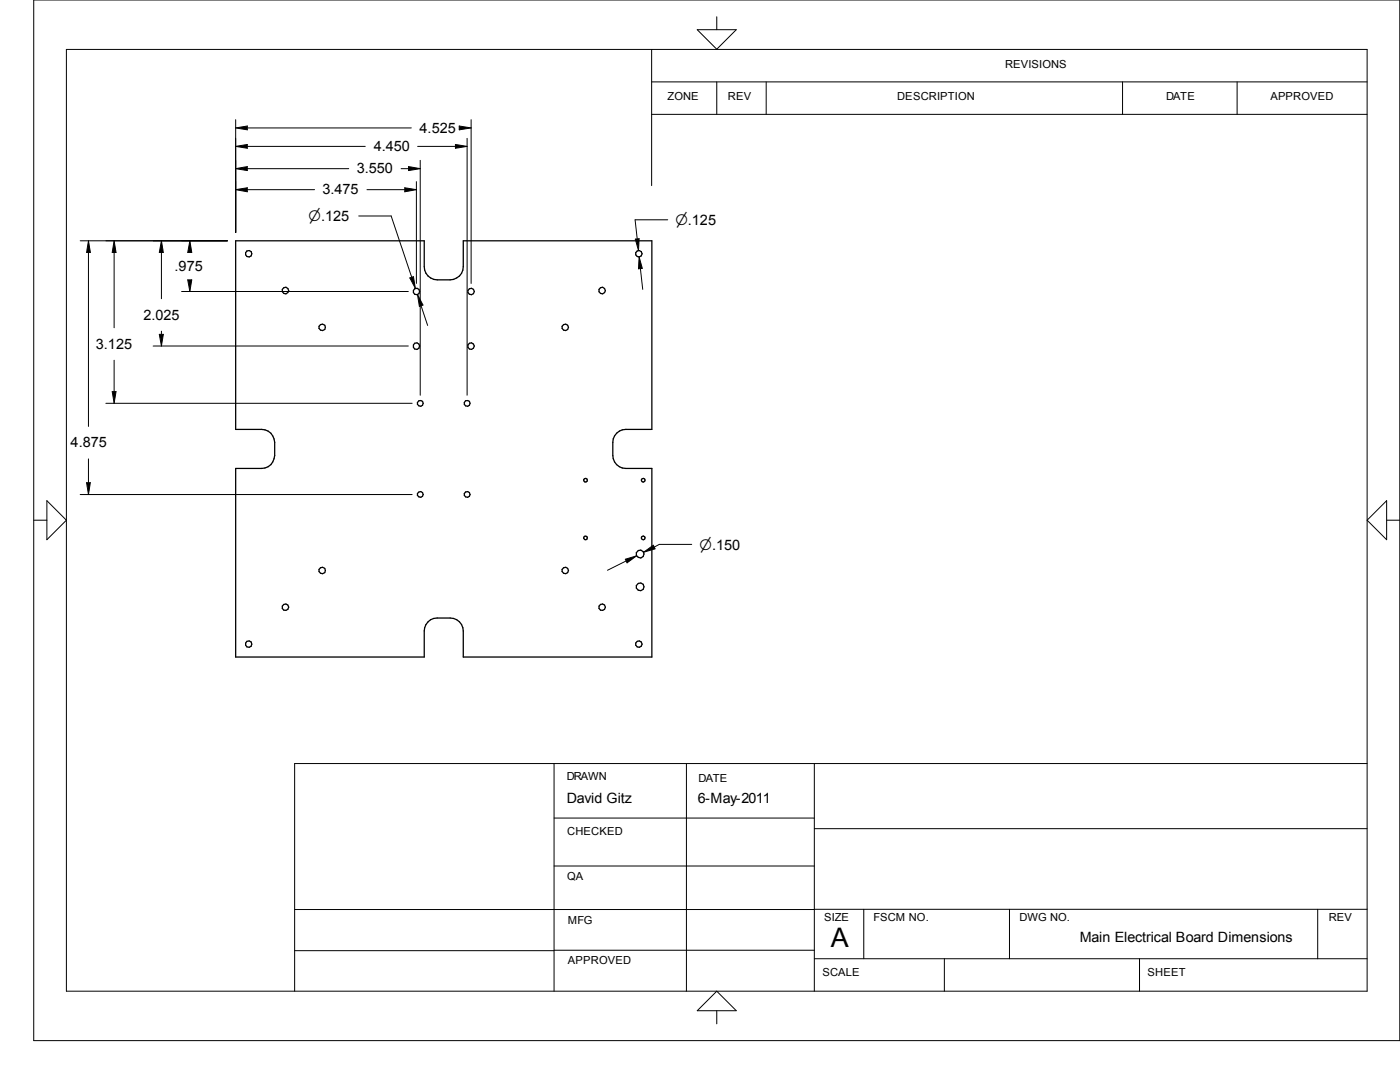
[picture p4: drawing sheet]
<svg xmlns="http://www.w3.org/2000/svg" width="279mm" height="216mm" viewBox="0 0 279 216" stroke-linecap="round" stroke-linejoin="round" font-family="sans-serif">
<g fill="none" stroke="#000" stroke-width=".25">
<path d="M47 48h37.7v5.2a2.6 2.6 0 0 0 2.5 2.6h2.6a2.6 2.6 0 0 0 2.7-2.6v-5.2h37.6v37.7h-5.2a2.6 2.6 0 0 0-2.6 2.6v2.6a2.6 2.6 0 0 0 2.6 2.6h5.2v37.6h-37.6v-5.2a2.6 2.6 0 0 0-2.7-2.6h-2.6a2.6 2.6 0 0 0-2.5 2.6v5.2h-37.7v-37.6h5.2a2.6 2.6 0 0 0 2.6-2.6v-2.6a2.6 2.6 0 0 0-2.6-2.6h-5.2z"/>
<circle cx="49.6" cy="50.6" r=".65"/>
<circle cx="56.9" cy="58" r=".65"/>
<circle cx="83.1" cy="58.2" r=".65"/>
<circle cx="94" cy="58.2" r=".65"/>
<circle cx="120.2" cy="58" r=".65"/>
<circle cx="127.5" cy="50.6" r=".65"/>
<circle cx="64.3" cy="65.3" r=".66"/>
<circle cx="83.1" cy="69.1" r=".65"/>
<circle cx="94" cy="69.1" r=".65"/>
<circle cx="112.8" cy="65.3" r=".65"/>
<circle cx="83.9" cy="98.7" r=".59"/>
<circle cx="83.9" cy="80.5" r=".59"/>
<circle cx="93.2" cy="98.7" r=".59"/>
<circle cx="93.2" cy="80.5" r=".59"/>
<circle cx="116.8" cy="95.8" r=".37"/>
<circle cx="128.4" cy="95.8" r=".37"/>
<circle cx="64.3" cy="113.8" r=".66"/>
<circle cx="112.8" cy="113.8" r=".65"/>
<circle cx="116.9" cy="107.3" r=".37"/>
<circle cx="127.7" cy="110.6" r=".79"/>
<circle cx="127.7" cy="117.1" r=".79"/>
<circle cx="128.4" cy="107.3" r=".37"/>
<circle cx="49.6" cy="128.5" r=".65"/>
<circle cx="57" cy="121.2" r=".65"/>
<circle cx="120.2" cy="121.2" r=".65"/>
<circle cx="127.5" cy="128.5" r=".65"/>
</g>
<g fill="none" stroke="#000" stroke-width=".2">
<path d="M6.7 0h272.7v207.6h-272.7zM13.3 9.9h259.5v187.9h-259.5zM130 16.3h142.8M130 9.9v27.1M139.1 5.9h7.8l-3.9 3.9zM143 3.3v2.6M143 16.3v6.5M152.9 16.3v6.5M224 16.3v6.5M246.9 16.3v6.5M47 23.9v22.5M47 37.8l2.4-.3v.8z"/>
<path d="M47 25.5l2.4-.4v.8zM47 29.2l2.4-.4v.8zM47 33.7l2.4-.5v.8zM49.4 37.8h13.4M49.4 33.7h20.2M49.4 29.2h23.5M49.4 25.5h32.7M73.2 37.8h7.6M80.1 33.7h1.4M80.8 37.5l2.3 .3-2.3 .5zM81.5 33.2l2.4 .5-2.4 .3zM83.1 36.2v20.4"/>
<path d="M83.4 29.2h7.5M83.9 32v46.9M90.9 28.8l2.3 .4-2.3 .4zM91.7 25.1l2.3 .4-2.3 .4zM93.2 27.6v51.3M94 23.9v32.7M130 22.8h142.8M16 48h29.4M17.7 48l.3 2.4h-.7zM17.7 50.4v34.7M22.8 48l.4 2.4h-.8zM22.8 50.4v15"/>
<path d="M32.2 48l.4 2.4h-.8zM32.2 50.4v9.2M36.2 58.2h45.3M37.5 55.8h.8l-.4 2.4zM37.9 48l.4 2.4h-.8zM71.6 43.1h6.5l4.1 12.2M81.8 55.5l.7-.3 .4 2.3zM83.3 58.8l1.1 2.1-.7 .2zM126.8 47.7l.8-.1-.2 2.4zM127.6 51.3l.6 2.3h-.8zM127.8 53.6l.5 4.1M133.3 43.9h-6.6l.5 3.8"/>
<path d="M22.4 78.1h.8l-.4 2.4zM22.8 71.9v6.2M30.6 69h50.9M31.8 66.7h.8l-.4 2.3zM32.2 66.1v.6M84 61l1.3 3.9M9.4 99.9l3.9 3.9-3.9 3.9zM16 98.7h66.3M17.3 96.3h.7l-.3 2.4zM17.7 91.6v4.7M21.1 80.5h61.2M276.7 99.9v7.8l-3.9-3.9z"/>
<path d="M6.7 103.8h2.7M124.8 111.6l2.2-.7-1.9 1.4zM125 111.9l-3.8 1.9M128.4 110.2l2-1.4 .3 .7zM138 108.6h-6.4l-1 .6M276.7 103.8h2.7M110.6 152.4v45.4M137 152.4v45.4M162.5 152.4v45.4M272.8 152.4h-214v45.4M110.6 172.8h51.9M110.6 163.2h51.9"/>
<path d="M162.5 165.4h110.3M58.8 189.7h51.8M110.6 189.6h51.9M162.5 191.3h110.3M172.4 181.4v9.9M188.5 191.3v6.5M201.5 181.4v9.9M227.4 191.3v6.5M263 181.4v9.9M272.8 181.4l-214 .1M139.1 201.7l3.9-3.9 3.9 3.9zM143 201.7v2.6"/>
</g>
<g fill="#000">
<path d="M47 37.5h2.4v.8h-2.4zM47 33.3h2.4v.7h-2.4zM47 28.9h2.4v.7h-2.4zM47 25.2h2.4v.7h-2.4zM80.8 37.5h2.3v.8h-2.3zM81.5 33.3h2.4v.7h-2.4zM90.9 28.9h2.3v.7h-2.3zM91.7 25.2h2.3v.7h-2.3zM17.3 48.1h.7v2.3h-.7zM22.4 48.1h.8v2.3h-.8zM31.8 48.1h.8v2.3h-.8zM37.5 55.8h.8v2.4h-.8z"/>
<path d="M37.5 48.1h.8v2.3h-.8zM81.8 55.2h1.1v2.3h-1.1zM83.4 58.8h1v2.3h-1zM126.8 47.7h.8v2.3h-.8zM127.5 51.3h.7v2.3h-.7zM22.4 78.1h.8v2.4h-.8zM31.8 66.7h.8v2.3h-.8zM17.3 96.3h.7v2.4h-.7zM124.8 111h2.2v1.3h-2.2zM128.5 108.8h2.2v1.4h-2.2z"/>
</g>
<text font-size="5.4" x="165.8" y="189">A</text>
<g font-size="2.9">
<text x="83.7" y="26.5">4.525</text>
<text x="71.2" y="34.6">3.550</text>
<text x="74.6" y="30.1">4.450</text>
<text x="64.3" y="38.8">3.475</text>
<text x="61.6" y="44.2">n.125</text>
<text x="134.8" y="44.9">n.125</text>
<text x="34.8" y="54">.975</text>
<text x="28.6" y="63.8">2.025</text>
<text x="19.1" y="69.6">3.125</text>
<text x="14.1" y="89.2">4.875</text>
<text x="139.6" y="109.7">n.150</text>
</g>
<g font-size="2.8">
<text x="113.1" y="160.3">David Gitz</text>
<text x="139.3" y="160.2">6-May-2011</text>
<text x="215.5" y="187.9">Main Electrical Board Dimensions</text>
</g>
<g font-size="2.2">
<text x="200.6" y="13.6">REVISIONS</text>
<text x="133.2" y="19.9">ZONE</text>
<text x="145.3" y="19.9">REV</text>
<text x="179.1" y="19.9">DESCRIPTION</text>
<text x="232.7" y="19.9">DATE</text>
<text x="253.5" y="19.9">APPROVED</text>
<text x="113.1" y="155.7">DRAWN</text>
<text x="139.4" y="156">DATE</text>
<text x="113.2" y="166.6">CHECKED</text>
<text x="113.2" y="175.7">QA</text>
<text x="113.3" y="184.4">MFG</text>
<text x="164.5" y="183.8">SIZE</text>
<text x="174.3" y="183.8">FSCM NO.</text>
<text x="203.5" y="183.8">DWG NO.</text>
<text x="265.2" y="183.8">REV</text>
<text x="113.3" y="192.4">APPROVED</text>
<text x="164.1" y="194.8">SCALE</text>
<text x="229" y="194.8">SHEET</text>
</g>
</svg>
